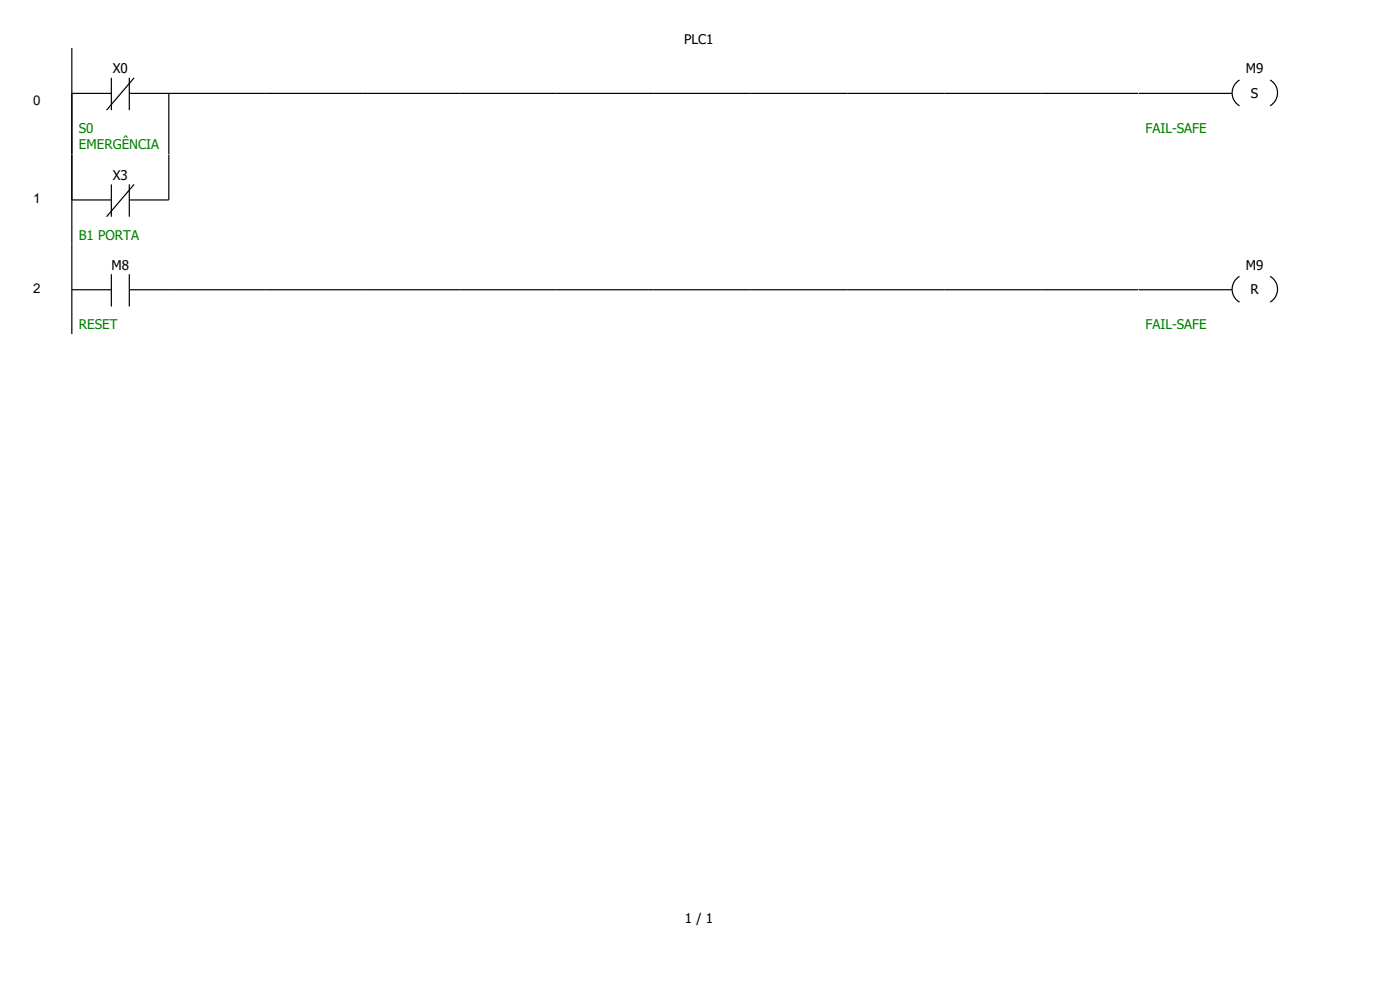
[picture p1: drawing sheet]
<svg xmlns="http://www.w3.org/2000/svg" width="297mm" height="210mm" viewBox="0 0 297 210" stroke-linecap="round" stroke-linejoin="round" font-family="sans-serif">
<path d="M15.2 10.2v22.6M15.2 19.8h8.4M23.6 16.5v6.9M27.4 19.8h8.4M27.4 16.5v6.9M28.4 16.5l-5.8 6.9" fill="none" stroke="#000" stroke-width=".25"/>
<path d="M35.8 10.2h20.6v22.6h-20.6z" fill="#fff"/>
<path d="M56.4 19.8h-20.6v13" fill="none" stroke="#000" stroke-width=".25"/>
<path d="M56.4 10.2h20.6v22.6h-20.6z" fill="#fff"/>
<path d="M56.4 19.8h20.6" fill="none" stroke="#000" stroke-width=".25"/>
<path d="M77 10.2h20.5v22.6h-20.5z" fill="#fff"/>
<path d="M77 19.8h20.5" fill="none" stroke="#000" stroke-width=".25"/>
<path d="M97.5 10.2h20.6v22.6h-20.6z" fill="#fff"/>
<path d="M97.5 19.8h20.6" fill="none" stroke="#000" stroke-width=".25"/>
<path d="M118.1 10.2h20.6v22.6h-20.6z" fill="#fff"/>
<path d="M118.1 19.8h20.6" fill="none" stroke="#000" stroke-width=".25"/>
<path d="M138.7 10.2h20.6v22.6h-20.6z" fill="#fff"/>
<path d="M138.7 19.8h20.6" fill="none" stroke="#000" stroke-width=".25"/>
<path d="M159.3 10.2h20.5v22.6h-20.5z" fill="#fff"/>
<path d="M159.3 19.8h20.5" fill="none" stroke="#000" stroke-width=".25"/>
<path d="M179.8 10.2h20.6v22.6h-20.6z" fill="#fff"/>
<path d="M179.8 19.8h20.6" fill="none" stroke="#000" stroke-width=".25"/>
<path d="M200.4 10.2h20.6v22.6h-20.6z" fill="#fff"/>
<path d="M200.4 19.8h20.6" fill="none" stroke="#000" stroke-width=".25"/>
<path d="M221 10.2h20.6v22.6h-20.6z" fill="#fff"/>
<path d="M221 19.8h20.6" fill="none" stroke="#000" stroke-width=".25"/>
<path d="M241.6 10.2h49.2v22.6h-49.2z" fill="#fff"/>
<path d="M241.6 19.8h19.8M263 17a3.2 3.2 0 0 0 0 5.4M269.5 17a3.2 3.2 0 0 1 0 5.4" fill="none" stroke="#000" stroke-width=".25"/>
<g fill="#fff">
<path d="M.3 32.8h15.2v19h-15.2z"/>
<path d="M15.2 32.8h20.6v19h-20.6z"/>
</g>
<path d="M15.2 32.8v19M23.6 39.1v6.9M27.4 39.1v6.9M28.4 39.1l-5.8 6.9M15.2 42.4h8.4M27.4 42.4h8.4" fill="none" stroke="#000" stroke-width=".25"/>
<path d="M35.8 32.8h20.6v19h-20.6z" fill="#fff"/>
<path d="M35.8 32.8v9.6" fill="none" stroke="#000" stroke-width=".25"/>
<path d="M56.4 32.8h234.4v19h-234.4z" fill-rule="evenodd" fill="#fff"/>
<g fill="#fff">
<path d="M.3 51.8h15.2v19.1h-15.2z"/>
<path d="M15.2 51.8h20.6v19.1h-20.6z"/>
</g>
<path d="M15.2 51.8v19.1M23.6 58.2v6.8M27.4 58.2v6.8M15.2 61.5h8.4M27.4 61.5h8.4" fill="none" stroke="#000" stroke-width=".25"/>
<path d="M35.8 51.8h20.6v19.1h-20.6z" fill="#fff"/>
<path d="M35.8 61.5h20.6" fill="none" stroke="#000" stroke-width=".25"/>
<path d="M56.4 51.8h20.6v19.1h-20.6z" fill="#fff"/>
<path d="M56.4 61.5h20.6" fill="none" stroke="#000" stroke-width=".25"/>
<path d="M77 51.8h20.5v19.1h-20.5z" fill="#fff"/>
<path d="M77 61.5h20.5" fill="none" stroke="#000" stroke-width=".25"/>
<path d="M97.5 51.8h20.6v19.1h-20.6z" fill="#fff"/>
<path d="M97.5 61.5h20.6" fill="none" stroke="#000" stroke-width=".25"/>
<path d="M118.1 51.8h20.6v19.1h-20.6z" fill="#fff"/>
<path d="M118.1 61.5h20.6" fill="none" stroke="#000" stroke-width=".25"/>
<path d="M138.7 51.8h20.6v19.1h-20.6z" fill="#fff"/>
<path d="M138.7 61.5h20.6" fill="none" stroke="#000" stroke-width=".25"/>
<path d="M159.3 51.8h20.5v19.1h-20.5z" fill="#fff"/>
<path d="M159.3 61.5h20.5" fill="none" stroke="#000" stroke-width=".25"/>
<path d="M179.8 51.8h20.6v19.1h-20.6z" fill="#fff"/>
<path d="M179.8 61.5h20.6" fill="none" stroke="#000" stroke-width=".25"/>
<path d="M200.4 51.8h20.6v19.1h-20.6z" fill="#fff"/>
<path d="M200.4 61.5h20.6" fill="none" stroke="#000" stroke-width=".25"/>
<path d="M221 51.8h20.6v19.1h-20.6z" fill="#fff"/>
<path d="M221 61.5h20.6" fill="none" stroke="#000" stroke-width=".25"/>
<path d="M241.6 51.8h49.2v19.1h-49.2z" fill="#fff"/>
<path d="M263 58.6a3.2 3.2 0 0 0 0 5.5M269.5 58.6a3.2 3.2 0 0 1 0 5.5M241.6 61.5h19.8" fill="none" stroke="#000" stroke-width=".25"/>
<g fill="#fff">
<path d="M0 0h296.9v10.2h-296.9z"/>
<path d="M0 179.6h296.9v30.4h-296.9z"/>
</g>
<g font-size="2.8">
<text x="145.2" y="9.2">PLC1</text>
<text x="23.9" y="15.6">X0</text>
<text x="264.3" y="15.6">M9</text>
<text x="7.1" y="22.3">0</text>
<text x="265.4" y="20.8">S</text>
<text x="23.9" y="38.2">X3</text>
<text x="7.1" y="43.1">1</text>
<text x="23.6" y="57.2">M8</text>
<text x="264.3" y="57.2">M9</text>
<text x="7.1" y="62.1">2</text>
<text x="265.3" y="62.4">R</text>
<text x="145.3" y="195.8">1 / 1</text>
</g>
<g font-size="2.8" fill="#008000">
<text x="16.7" y="28.2">S0</text>
<text x="243" y="28.2">FAIL-SAFE</text>
<text x="16.7" y="31.6">EMERGÊNCIA</text>
<text x="16.7" y="50.8">B1 PORTA</text>
<text x="16.7" y="69.9">RESET</text>
<text x="243" y="69.9">FAIL-SAFE</text>
</g>
</svg>
